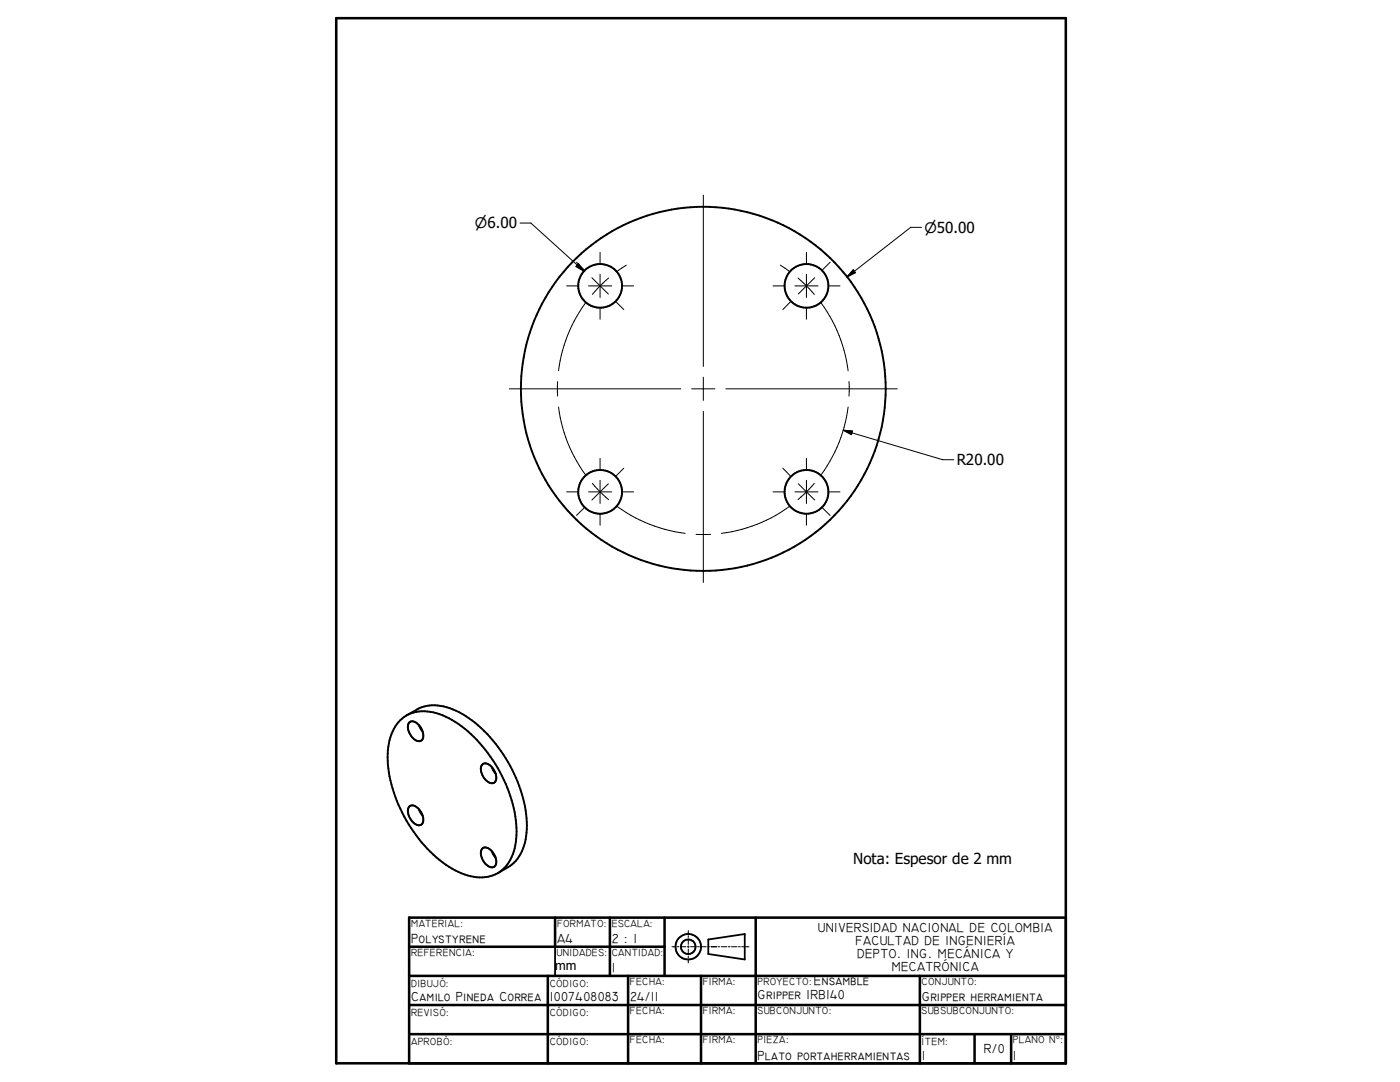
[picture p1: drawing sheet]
<svg xmlns="http://www.w3.org/2000/svg" width="279mm" height="216mm" viewBox="0 0 279 216" stroke-linecap="round" stroke-linejoin="round" font-family="sans-serif">
<g fill="none" stroke="#000" stroke-width=".38">
<path d="M81.1 142.8a8.7 8.7 0 0 0-3.7 7.6 27.7 27.7 0 0 0 6.7 17.7 18.7 18.7 0 0 0 10.4 6.9 7.3 7.3 0 0 0 4.8-.8M81.1 142.8a8.5 8.5 0 0 1 7.9 .2 26.2 26.2 0 0 1 11.9 13.4 20.6 20.6 0 0 1 1.6 13.5 7.3 7.3 0 0 1-3.2 4.3M81.1 142.8a11.6 11.6 0 0 1 3.5-1.8 10.7 10.7 0 0 1 8.9 2.3 28.6 28.6 0 0 1 11.7 21.4 9.6 9.6 0 0 1-3.4 8.1l-2.5 1.4M81.7 144.2a1.16 1.16 0 0 1 1.7 .3 2.64 2.64 0 0 1 .8 3.2 1.72 1.72 0 0 1-2.3-1.1 2.17 2.17 0 0 1-.2-2.4zM83.6 144.7l.7 1.3M96.2 152.6a1.4 1.4 0 0 1 2.1 .7 2.07 2.07 0 0 1 .3 2.9 2.2 2.2 0 0 1-2.4-1.8 1.71 1.71 0 0 1 0-1.8zM98.2 153.1l.7 1.2M81.7 160.9a1.3 1.3 0 0 1 1.8 .4 2.76 2.76 0 0 1 .7 3.1 1.47 1.47 0 0 1-2.1-.7 2.33 2.33 0 0 1-.4-2.8zM83.6 161.5l.7 1.2M96.3 169.3a1.57 1.57 0 0 1 2.1 .9 2.12 2.12 0 0 1 .2 2.7 1.92 1.92 0 0 1-2.2-1.3 2.01 2.01 0 0 1-.1-2.3zM98.2 169.9l.7 1.2"/>
<circle cx="119.8" cy="57" r="4.4"/>
<circle cx="161" cy="57.1" r="4.4"/>
<circle cx="140.3" cy="77.6" r="36.4"/>
<circle cx="119.8" cy="98.1" r="4.4"/>
<circle cx="160.9" cy="98.1" r="4.4"/>
</g>
<g fill="none" stroke="#000" stroke-width=".51">
<path d="M67.1 3.6h145.6v208.6h-145.6zM81.7 194.7h131M81.7 188.9h50.9M109.3 194.7v17.5M110.8 183.1v5.8M121.7 183.1v11.6M125.4 194.7v17.5M132.6 183.1v11.6M139.9 194.7v17.5M150.8 183.1v29.1M183.6 194.7v17.5M212.7 183.1h-131v29.1"/>
<path d="M81.7 200.5h131M81.7 206.4h131M194.5 206.4v5.8M201.8 206.4v5.8"/>
</g>
<g fill="none" stroke="#000" stroke-width=".36">
<path d="M110.8 188.9v5.8M141.4 187.5l7.2-1.1v5.1l-7.2-1.1z"/>
<circle cx="137.3" cy="188.9" r="2.55"/>
<circle cx="137.4" cy="188.9" r="1.45"/>
</g>
<g fill="none" stroke="#000" stroke-width=".2">
<path d="M140.4 38.9v34.2M103.8 44.5h2.1l10.6 9.6M113.1 57h2.2M115.1 52.3l1.5 1.6M115.4 52.6l1.1 1.5-1.5-.9zM117.5 57h4.6M118.1 55.4l1.7 1.6M119.8 50.4v2.2M119.8 54.7v4.7M119.8 57l1.6 1.7M119.8 57l-1.6 1.7M121.5 55.5l-1.7 1.5"/>
<path d="M124.3 57h2.1M125 52.9l-1.8 1.2M154.3 57h2.2M155.7 52.9l1.8 1.2M158.7 57h4.6M159.3 55.5l3.2 3.2M160.9 50.4v2.2M160.9 54.7v4.7M162.6 55.4l-3.3 3.3M165.4 57h2.2M165.7 52.3l-1.6 1.6M170.3 53.8l.4 .6-1.6 .8z"/>
<path d="M183.9 45.4h-2.2l-12.6 9.8M101.6 77.6h34.3M111.3 76.1v2.9M116.9 60.4a28.8 28.8 0 0 0-5.4 13.6M119.8 61.5v2.2M122.9 60.2l1.6 1.6M138 77.6h4.7M140.4 75.3v4.6M144.9 77.6h34.2M157.8 60.2l-1.6 1.6M160.9 61.5v2.2M163.9 60.4a28.8 28.8 0 0 1 5.4 13.6"/>
<path d="M169.4 76.1v2.9M111.5 81.2a28.8 28.8 0 0 0 5.4 13.5M113.1 98.1h2.2M117.5 98.1h4.6M118.2 96.4l1.6 1.7M119.8 91.5v2.2M119.8 95.8v4.7M119.8 98.1l-1.7 1.7M119.8 98.1l1.7 1.6M121.4 96.5l-1.6 1.6M124.3 98.1h2.1M124.5 93.4l-1.6 1.6"/>
<path d="M140.4 82.1v34.1M154.3 98.1h2.2M156.2 93.4l1.6 1.6M158.7 98.1h4.6M159.3 96.5l3.3 3.3M160.9 91.5v2.2M160.9 95.8v4.7M162.5 96.4l-3.2 3.3M165.4 98.1h2.2M168.3 85.8l19.8 5.9h2.2M168.3 85.8l1.8 .2-.2 .7zM169.3 81.2a28.8 28.8 0 0 1-5.4 13.5"/>
<path d="M116.6 101.3l-1.5 1.5M119.8 102.6v2.2M123.2 101.1a29.3 29.3 0 0 0 13.5 5.3M138.9 106.6h2.9M157.5 101.1a29 29 0 0 1-13.5 5.3M160.9 102.6v2.2M164.1 101.3l1.6 1.5M134.1 188.9h.7M135.1 188.9h.4M135.8 188.9h1.1M137.2 188.9h.3M137.4 185.7v.7"/>
<path d="M137.4 186.7v.4M137.4 187.4v1M137.4 188.7v.4M137.4 189.4v1.1M137.4 190.8v.3M137.4 191.4v.7M137.8 188.9h1.1M139.2 188.9h.4M139.9 188.9h1M141.3 188.9h.3M141.9 188.9h1.1M143.3 188.9h.3"/>
<path d="M143.9 188.9h1.1M145.3 188.9h.4M146 188.9h1.1M147.4 188.9h.3M148 188.9h1.5"/>
</g>
<path d="M115.4 52.6l1.1 1.5-1.5-.9zM170.3 53.8l.4 .6-1.6 .8zM168.3 85.8l1.8 .2-.2 .7z" fill="#000" stroke="#000" stroke-width=".2"/>
<g font-size="3">
<text x="190.9" y="92.8">R20.00</text>
<text x="170.3" y="172.4">Nota: Espesor de 2 mm</text>
</g>
<g font-size="2.9">
<text x="94.8" y="45.6">n6.00</text>
<text x="184.5" y="46.5">n50.00</text>
</g>
<g font-size="2.7">
<text x="82" y="188.2">Polystyrene</text>
<text x="111.2" y="188.2">A4</text>
<text x="122.1" y="188.2">2 : 1</text>
</g>
<g font-size="2.6">
<text x="163.2" y="185.9">UNIVERSIDAD NACIONAL DE COLOMBIA</text>
<text x="170.7" y="188.5">FACULTAD DE INGENIERÍA</text>
<text x="171.1" y="191.1">DEPTO. ING. MECÁNICA Y</text>
<text x="122.1" y="194">1</text>
<text x="162.4" y="196.6">Ensamble</text>
<text x="178" y="193.7">MECATRÓNICA</text>
<text x="82" y="199.8">Camilo Pineda Correa</text>
<text x="109.7" y="199.8">1007408083</text>
<text x="125.7" y="199.8">24/11</text>
<text x="151.2" y="199.4">Gripper IRB140</text>
<text x="183.9" y="199.8">Gripper herramienta</text>
<text x="151.2" y="211.4">Plato portaherramientas</text>
<text x="183.9" y="211.4">1</text>
<text x="196.3" y="210.2">R/0</text>
<text x="202.1" y="211.4">1</text>
</g>
<text font-size="2.5" x="110.8" y="193.5">mm</text>
<g font-size="2.1">
<text x="82" y="184.9">MATERIAL:</text>
<text x="111.2" y="184.9">FORMATO:</text>
<text x="122.1" y="184.9">ESCALA:</text>
<text x="82" y="190.7">REFERENCIA:</text>
<text x="111" y="190.8">UNIDADES:</text>
<text x="122.1" y="190.7">CANTIDAD:</text>
<text x="82" y="197">DIBUJÓ:</text>
<text x="109.7" y="197">CÓDIGO:</text>
<text x="125.7" y="196.5">FECHA:</text>
<text x="140.2" y="196.5">FIRMA:</text>
<text x="151.2" y="196.5">PROYECTO:</text>
<text x="183.9" y="196.5">CONJUNTO:</text>
<text x="82" y="202.8">REVISÓ:</text>
<text x="109.7" y="202.8">CÓDIGO:</text>
<text x="125.7" y="202.4">FECHA:</text>
<text x="140.2" y="202.4">FIRMA:</text>
<text x="151.2" y="202.4">SUBCONJUNTO:</text>
<text x="183.9" y="202.4">SUBSUBCONJUNTO:</text>
<text x="82" y="208.6">APROBÓ:</text>
<text x="109.7" y="208.6">CÓDIGO:</text>
<text x="125.7" y="208.2">FECHA:</text>
<text x="140.2" y="208.2">FIRMA:</text>
<text x="151.2" y="208.2">PIEZA:</text>
<text x="183.9" y="208.6">ÍTEM:</text>
<text x="202.1" y="208.2">PLANO N°:</text>
</g>
</svg>
